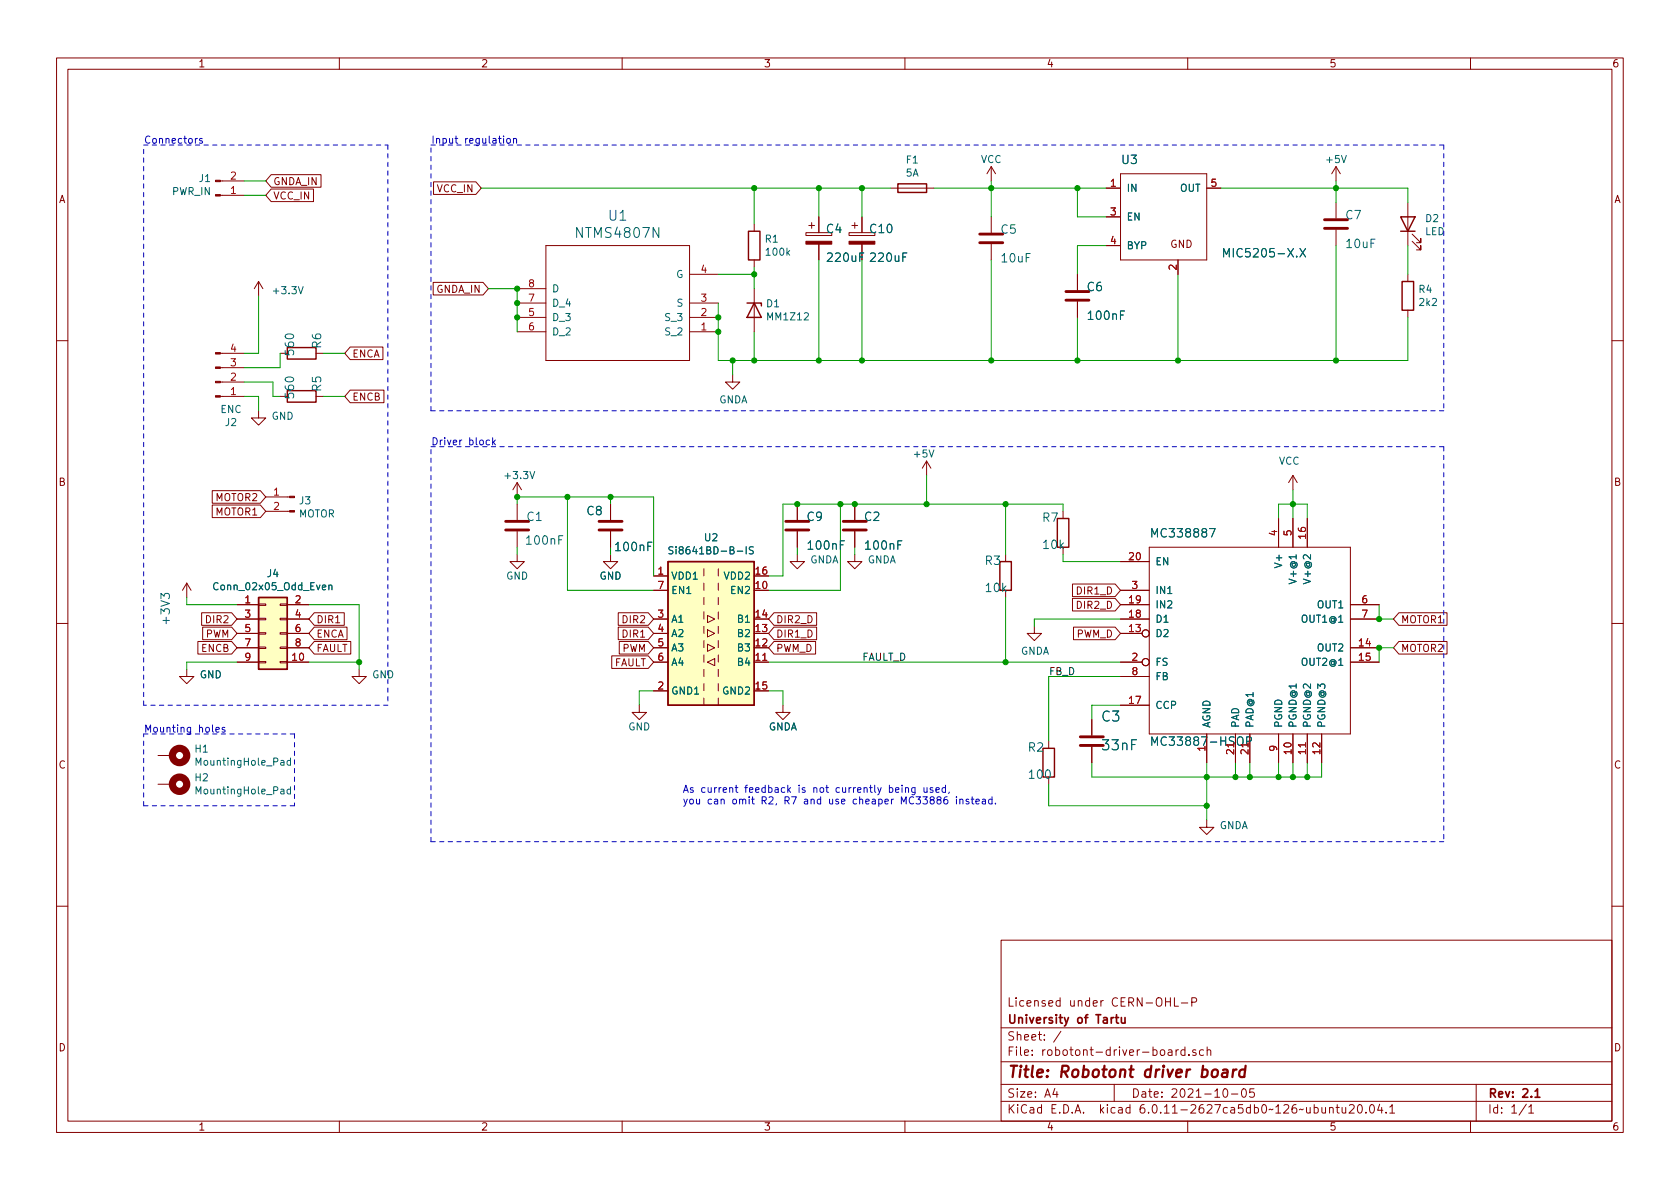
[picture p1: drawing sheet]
EESchema Schematic File Version 4
EELAYER 30 0
EELAYER END
$Descr A4 11693 8268
encoding utf-8
Sheet 1 1
Title "Robotont driver board"
Date "2021-10-05"
Rev "2.1"
Comp "University of Tartu"
Comment1 "Licensed under CERN-OHL-P"
Comment2 ""
Comment3 ""
Comment4 ""
$EndDescr
Wire Wire Line
	9600 4600 9600 4500
Wire Wire Line
	9600 4200 9600 4300
Wire Wire Line
	9600 4300 9700 4300
Wire Wire Line
	9300 1400 9300 1300
Wire Wire Line
	8500 1300 9300 1300
Connection ~ 9300 1300
Wire Wire Line
	7000 3850 7000 3500
Connection ~ 7000 3500
Wire Wire Line
	9000 3400 9000 3500
Wire Wire Line
	9000 3500 9000 3600
Wire Wire Line
	9000 3500 8900 3500
Wire Wire Line
	8900 3500 8900 3600
Wire Wire Line
	9000 3500 9100 3500
Wire Wire Line
	9100 3500 9100 3600
Connection ~ 9000 3500
Wire Wire Line
	6900 1300 6900 1500
Wire Wire Line
	7700 1300 7500 1300
Wire Wire Line
	7500 1300 6900 1300
Wire Wire Line
	7700 1500 7500 1500
Wire Wire Line
	7500 1500 7500 1300
Connection ~ 6900 1300
Connection ~ 7500 1300
Wire Wire Line
	1900 2750 1900 2650
Wire Wire Line
	1900 2650 1700 2650
Wire Wire Line
	7800 3900 7400 3900
Wire Wire Line
	8400 5300 8400 5400
Wire Wire Line
	8400 5400 8600 5400
Wire Wire Line
	8600 5400 8700 5400
Wire Wire Line
	9200 5300 9200 5400
Wire Wire Line
	9200 5400 9100 5400
Wire Wire Line
	9100 5400 9000 5400
Wire Wire Line
	9000 5400 8900 5400
Wire Wire Line
	8900 5400 8700 5400
Wire Wire Line
	9100 5300 9100 5400
Wire Wire Line
	9000 5300 9000 5400
Wire Wire Line
	8900 5300 8900 5400
Wire Wire Line
	8700 5300 8700 5400
Wire Wire Line
	8600 5300 8600 5400
Wire Wire Line
	8400 5400 8400 5600
Wire Wire Line
	7300 5600 8400 5600
Connection ~ 8700 5400
Connection ~ 9100 5400
Connection ~ 9000 5400
Connection ~ 8900 5400
Connection ~ 8600 5400
Connection ~ 8400 5400
Wire Wire Line
	5100 2600 5100 2500
Wire Wire Line
	5700 2500 5700 1800
Wire Wire Line
	6900 2500 6900 1800
Wire Wire Line
	5700 2500 6000 2500
Wire Wire Line
	6000 2500 6900 2500
Wire Wire Line
	6900 2500 7500 2500
Wire Wire Line
	7500 2500 8200 2500
Wire Wire Line
	8200 2500 8200 1900
Wire Wire Line
	7500 2200 7500 2500
Wire Wire Line
	8200 2500 9300 2500
Wire Wire Line
	9300 2500 9300 1700
Wire Wire Line
	6000 1800 6000 2500
Connection ~ 5700 2500
Connection ~ 6900 2500
Connection ~ 7500 2500
Connection ~ 8200 2500
Connection ~ 6000 2500
Wire Wire Line
	7800 4300 7200 4300
Wire Wire Line
	1800 2450 1800 2050
Wire Wire Line
	7000 4150 7000 4600
Connection ~ 7000 4600
Wire Wire Line
	7300 4700 7300 5150
Wire Wire Line
	7300 4700 7800 4700
Wire Wire Line
	5250 1300 5250 1550
Wire Wire Line
	5700 1500 5700 1300
Wire Wire Line
	5700 1300 5250 1300
Wire Wire Line
	5700 1300 6000 1300
Wire Wire Line
	6000 1300 6200 1300
Wire Wire Line
	6000 1500 6000 1300
Connection ~ 5700 1300
Connection ~ 6000 1300
Wire Wire Line
	7500 1900 7500 1700
Wire Wire Line
	7500 1700 7700 1700
Wire Wire Line
	1700 2750 1800 2750
Wire Wire Line
	1800 2750 1800 2850
Wire Wire Line
	1700 2550 1950 2550
Wire Wire Line
	1950 2550 1950 2450
$Comp
L Device:R R5
U 1 1
P 2100 2750
F 0 "R5" H 1950 2809 59  0000 L BNN
F 1 "560" H 1950 2620 59  0000 L BNN
F 2 "Resistor_SMD:R_0603_1608Metric" H 2100 2750 50  0001 C CNN
F 3 "" H 2100 2750 50  0001 C CNN
F 4 "C23204" H 2100 2750 50  0001 C CNN "LCSC #"
	1    2100 2750
	0    1    1    0   
$EndComp
$Comp
L Device:R R6
U 1 1
P 2100 2450
F 0 "R6" H 1950 2509 59  0000 L BNN
F 1 "560" H 1950 2320 59  0000 L BNN
F 2 "Resistor_SMD:R_0603_1608Metric" H 2100 2450 50  0001 C CNN
F 3 "" H 2100 2450 50  0001 C CNN
F 4 "C23204" H 2100 2450 50  0001 C CNN "LCSC #"
	1    2100 2450
	0    1    1    0   
$EndComp
$Comp
L Device:R R7
U 1 1
P 7400 3700
F 0 "R7" H 7250 3759 59  0000 L BNN
F 1 "10k" H 7250 3570 59  0000 L BNN
F 2 "Resistor_SMD:R_0603_1608Metric" H 7400 3700 50  0001 C CNN
F 3 "" H 7400 3700 50  0001 C CNN
F 4 "C25804" H 7400 3700 50  0001 C CNN "LCSC #"
	1    7400 3700
	1    0    0    -1  
$EndComp
$Comp
L Device:C C5
U 1 1
P 6900 1650
F 0 "C5" H 6960 1665 59  0000 L BNN
F 1 "10uF" H 6960 1465 59  0000 L BNN
F 2 "Capacitor_SMD:C_1206_3216Metric" H 6900 1650 50  0001 C CNN
F 3 "" H 6900 1650 50  0001 C CNN
F 4 "C13585" H 6900 1650 50  0001 C CNN "LCSC #"
	1    6900 1650
	1    0    0    -1  
$EndComp
$Comp
L robotont-driver-board:MIC5205-X.X U3
U 1 1
P 8100 1500
F 0 "U3" H 7800 1850 59  0000 L BNN
F 1 "MIC5205-X.X" H 8500 1200 59  0000 L BNN
F 2 "Package_TO_SOT_SMD:SOT-23-5" H 8100 1500 50  0001 C CNN
F 3 "" H 8100 1500 50  0001 C CNN
F 4 "C70431" H 8100 1500 50  0001 C CNN "LCSC #"
	1    8100 1500
	1    0    0    -1  
$EndComp
$Comp
L Device:C C6
U 1 1
P 7500 2050
F 0 "C6" H 7560 2065 59  0000 L BNN
F 1 "100nF" H 7560 1865 59  0000 L BNN
F 2 "Capacitor_SMD:C_0603_1608Metric" H 7500 2050 50  0001 C CNN
F 3 "" H 7500 2050 50  0001 C CNN
F 4 "C14663" H 7500 2050 50  0001 C CNN "LCSC #"
	1    7500 2050
	1    0    0    -1  
$EndComp
$Comp
L Device:C C7
U 1 1
P 9300 1550
F 0 "C7" H 9360 1565 59  0000 L BNN
F 1 "10uF" H 9360 1365 59  0000 L BNN
F 2 "Capacitor_SMD:C_1206_3216Metric" H 9300 1550 50  0001 C CNN
F 3 "" H 9300 1550 50  0001 C CNN
F 4 "C13585" H 9300 1550 50  0001 C CNN "LCSC #"
	1    9300 1550
	1    0    0    -1  
$EndComp
$Comp
L Device:R R2
U 1 1
P 7300 5300
F 0 "R2" H 7150 5359 59  0000 L BNN
F 1 "100" H 7150 5170 59  0000 L BNN
F 2 "Resistor_SMD:R_0603_1608Metric" H 7300 5300 50  0001 C CNN
F 3 "" H 7300 5300 50  0001 C CNN
F 4 "C22775" H 7300 5300 50  0001 C CNN "LCSC #"
	1    7300 5300
	1    0    0    -1  
$EndComp
$Comp
L Device:R R3
U 1 1
P 7000 4000
F 0 "R3" H 6850 4059 59  0000 L BNN
F 1 "10k" H 6850 3870 59  0000 L BNN
F 2 "Resistor_SMD:R_0603_1608Metric" H 7000 4000 50  0001 C CNN
F 3 "" H 7000 4000 50  0001 C CNN
F 4 "C25804" H 7000 4000 50  0001 C CNN "LCSC #"
	1    7000 4000
	1    0    0    -1  
$EndComp
Wire Wire Line
	2250 2450 2400 2450
Wire Wire Line
	2250 2750 2400 2750
Wire Wire Line
	1900 2750 1950 2750
$Comp
L Device:Fuse F1
U 1 1
P 6350 1300
F 0 "F1" V 6153 1300 50  0000 C CNN
F 1 "5A" V 6244 1300 50  0000 C CNN
F 2 "Fuse:Fuse_1206_3216Metric" V 6280 1300 50  0001 C CNN
F 3 "~" H 6350 1300 50  0001 C CNN
F 4 "C182976" H 6350 1300 50  0001 C CNN "LCSC #"
	1    6350 1300
	0    1    1    0   
$EndComp
Wire Wire Line
	6500 1300 6900 1300
$Comp
L Device:D_Zener D1
U 1 1
P 5250 2150
F 0 "D1" V 5204 2229 50  0000 L CNN
F 1 "MM1Z12" V 5295 2229 50  0000 L CNN
F 2 "Diode_SMD:D_SOD-123" H 5250 2150 50  0001 C CNN
F 3 "~" H 5250 2150 50  0001 C CNN
F 4 "C115273" H 5250 2150 50  0001 C CNN "LCSC #"
	1    5250 2150
	0    1    1    0   
$EndComp
$Comp
L Device:R R1
U 1 1
P 5250 1700
F 0 "R1" H 5320 1746 50  0000 L CNN
F 1 "100k" H 5320 1655 50  0000 L CNN
F 2 "Resistor_SMD:R_0603_1608Metric" V 5180 1700 50  0001 C CNN
F 3 "~" H 5250 1700 50  0001 C CNN
F 4 "C25803" H 5250 1700 50  0001 C CNN "LCSC #"
	1    5250 1700
	1    0    0    -1  
$EndComp
$Comp
L Device:CP C10
U 1 1
P 6000 1650
F 0 "C10" H 6045 1669 59  0000 L BNN
F 1 "220uF" H 6045 1469 59  0000 L BNN
F 2 "Capacitor_THT:CP_Radial_D8.0mm_P3.50mm" H 6000 1650 50  0001 C CNN
F 3 "" H 6000 1650 50  0001 C CNN
	1    6000 1650
	1    0    0    -1  
$EndComp
$Comp
L Device:CP C4
U 1 1
P 5700 1650
F 0 "C4" H 5745 1669 59  0000 L BNN
F 1 "220uF" H 5745 1469 59  0000 L BNN
F 2 "Capacitor_THT:CP_Radial_D8.0mm_P3.50mm" H 5700 1650 50  0001 C CNN
F 3 "" H 5700 1650 50  0001 C CNN
	1    5700 1650
	1    0    0    -1  
$EndComp
$Comp
L Connector_Generic:Conn_02x05_Odd_Even J4
U 1 1
P 1850 4400
F 0 "J4" H 1900 4817 50  0000 C CNN
F 1 "Conn_02x05_Odd_Even" H 1900 4726 50  0000 C CNN
F 2 "footprints:CONN-TE-MICROMATCH-5X2-PTH-BOSS" H 1850 4400 50  0001 C CNN
F 3 "~" H 1850 4400 50  0001 C CNN
	1    1850 4400
	1    0    0    -1  
$EndComp
$Comp
L power:+3V3 #3V03
U 1 1
P 1300 4150
F 0 "#3V03" H 1300 4150 50  0001 C CNN
F 1 "+3V3" V 1200 3950 59  0000 L BNN
F 2 "" H 1300 4150 50  0001 C CNN
F 3 "" H 1300 4150 50  0001 C CNN
	1    1300 4150
	1    0    0    -1  
$EndComp
Wire Wire Line
	1650 4200 1300 4200
Wire Wire Line
	1300 4200 1300 4150
Text GLabel 2400 2750 2    50   Input ~ 0
ENCB
Text GLabel 2400 2450 2    50   Input ~ 0
ENCA
Text GLabel 2150 4300 2    50   Input ~ 0
DIR1
Text GLabel 2150 4400 2    50   Input ~ 0
ENCA
Wire Wire Line
	1700 2450 1800 2450
$Comp
L power:+3.3V #3V0101
U 1 1
P 1800 2050
F 0 "#3V0101" H 1800 1900 50  0001 C CNN
F 1 "+3.3V" H 1888 2087 50  0000 L CNN
F 2 "" H 1800 2050 50  0001 C CNN
F 3 "" H 1800 2050 50  0001 C CNN
	1    1800 2050
	1    0    0    -1  
$EndComp
$Comp
L power:GND #GND0101
U 1 1
P 1800 2850
F 0 "#GND0101" H 1800 2600 50  0001 C CNN
F 1 "GND" H 1888 2813 50  0000 L CNN
F 2 "" H 1800 2850 50  0001 C CNN
F 3 "" H 1800 2850 50  0001 C CNN
	1    1800 2850
	1    0    0    -1  
$EndComp
$Comp
L Connector:Conn_01x04_Male J2
U 1 1
P 1500 2650
F 0 "J2" H 1608 2931 50  0000 C CNN
F 1 "ENC" H 1608 2840 50  0000 C CNN
F 2 "Connector_JST:JST_XH_S4B-XH-A_1x04_P2.50mm_Horizontal" H 1500 2650 50  0001 C CNN
F 3 "~" H 1500 2650 50  0001 C CNN
	1    1500 2650
	1    0    0    1   
$EndComp
Wire Wire Line
	2150 4600 2500 4600
Wire Wire Line
	2500 4600 2500 4650
Wire Wire Line
	2150 4200 2500 4200
Wire Wire Line
	2500 4200 2500 4600
Connection ~ 2500 4600
Text GLabel 1650 4300 0    50   Input ~ 0
DIR2
Text GLabel 1650 4400 0    50   Input ~ 0
PWM
Text GLabel 1650 4500 0    50   Input ~ 0
ENCB
Text GLabel 2150 4500 2    50   Input ~ 0
FAULT
$Comp
L power:GNDA #PWR010
U 1 1
P 7200 4350
F 0 "#PWR010" H 7200 4100 50  0001 C CNN
F 1 "GNDA" H 7205 4177 50  0000 C CNN
F 2 "" H 7200 4350 50  0001 C CNN
F 3 "" H 7200 4350 50  0001 C CNN
	1    7200 4350
	1    0    0    -1  
$EndComp
Wire Wire Line
	7200 4300 7200 4350
Text GLabel 7800 4200 0    50   Input ~ 0
DIR2_D
Text GLabel 7800 4100 0    50   Input ~ 0
DIR1_D
Text GLabel 7800 4400 0    50   Input ~ 0
PWM_D
Connection ~ 9600 4300
Connection ~ 9600 4500
$Comp
L robotont-driver-board:MC33887-HSOP MC338887
U 1 1
P 8700 4400
F 0 "MC338887" H 8000 5050 59  0000 L BNN
F 1 "MC33887-HSOP" H 8000 3600 59  0000 L BNN
F 2 "Package_SO:HSOP-20-1EP_11.0x15.9mm_P1.27mm_SlugDown_ThermalVias" H 8700 4400 50  0001 C CNN
F 3 "" H 8700 4400 50  0001 C CNN
	1    8700 4400
	1    0    0    -1  
$EndComp
Wire Wire Line
	8400 5700 8400 5600
Connection ~ 8400 5600
Wire Wire Line
	7400 3550 7400 3500
Wire Wire Line
	7400 3850 7400 3900
Wire Wire Line
	7300 5450 7300 5600
Wire Wire Line
	7800 4900 7600 4900
Wire Wire Line
	7600 4900 7600 5000
Wire Wire Line
	7600 5400 8400 5400
Wire Wire Line
	7600 5300 7600 5400
Text GLabel 9700 4300 2    50   Input ~ 0
MOTOR1
Wire Wire Line
	9600 4500 9700 4500
Text GLabel 9700 4500 2    50   Input ~ 0
MOTOR2
$Comp
L Connector:Conn_01x02_Male J3
U 1 1
P 2050 3450
F 0 "J3" H 2022 3424 50  0000 R CNN
F 1 "MOTOR" H 2022 3333 50  0000 R CNN
F 2 "Connector_JST:JST_XH_S2B-XH-A_1x02_P2.50mm_Horizontal" H 2050 3450 50  0001 C CNN
F 3 "~" H 2050 3450 50  0001 C CNN
	1    2050 3450
	-1   0    0    -1  
$EndComp
Text GLabel 1850 3550 0    50   Input ~ 0
MOTOR1
Text GLabel 1850 3450 0    50   Input ~ 0
MOTOR2
Wire Notes Line
	1000 1000 2700 1000
Wire Notes Line
	2700 1000 2700 4900
Wire Notes Line
	2700 4900 1000 4900
Wire Notes Line
	1000 4900 1000 1000
Text Notes 1000 1000 0    50   ~ 0
Connectors
$Comp
L Connector:Conn_01x02_Male J1
U 1 1
P 1500 1350
F 0 "J1" H 1472 1232 50  0000 R CNN
F 1 "PWR_IN" H 1472 1323 50  0000 R CNN
F 2 "robotont-driver-board:KF2510-2AWG" H 1500 1350 50  0001 C CNN
F 3 "~" H 1500 1350 50  0001 C CNN
	1    1500 1350
	1    0    0    1   
$EndComp
Wire Wire Line
	1850 1250 1700 1250
Wire Wire Line
	1700 1350 1850 1350
Text GLabel 1850 1350 2    50   Input ~ 0
VCC_IN
Text GLabel 1850 1250 2    50   Input ~ 0
GNDA_IN
Text GLabel 3350 1300 0    50   Input ~ 0
VCC_IN
Text GLabel 3400 2000 0    50   Input ~ 0
GNDA_IN
$Comp
L power:VCC #VCC0101
U 1 1
P 9000 3400
F 0 "#VCC0101" H 9000 3250 50  0001 C CNN
F 1 "VCC" H 8900 3600 50  0000 L CNN
F 2 "" H 9000 3400 50  0001 C CNN
F 3 "" H 9000 3400 50  0001 C CNN
	1    9000 3400
	1    0    0    -1  
$EndComp
$Comp
L power:GND #GND0102
U 1 1
P 2500 4650
F 0 "#GND0102" H 2500 4400 50  0001 C CNN
F 1 "GND" H 2588 4613 50  0000 L CNN
F 2 "" H 2500 4650 50  0001 C CNN
F 3 "" H 2500 4650 50  0001 C CNN
	1    2500 4650
	1    0    0    -1  
$EndComp
$Comp
L power:GNDA #GNDA0101
U 1 1
P 8400 5700
F 0 "#GNDA0101" H 8400 5450 50  0001 C CNN
F 1 "GNDA" H 8488 5663 50  0000 L CNN
F 2 "" H 8400 5700 50  0001 C CNN
F 3 "" H 8400 5700 50  0001 C CNN
	1    8400 5700
	1    0    0    -1  
$EndComp
$Comp
L Device:C C3
U 1 1
P 7600 5150
F 0 "C3" H 7660 5265 70  0000 L BNN
F 1 "33nF" H 7660 5065 70  0000 L BNN
F 2 "Capacitor_SMD:C_0603_1608Metric" H 7600 5150 50  0001 C CNN
F 3 "" H 7600 5150 50  0001 C CNN
F 4 "C21117" H 7600 5150 50  0001 C CNN "LCSC #"
	1    7600 5150
	1    0    0    -1  
$EndComp
Wire Wire Line
	7000 3500 7400 3500
Wire Wire Line
	5450 3500 5550 3500
Wire Wire Line
	5550 3500 5850 3500
Wire Wire Line
	5850 3500 5950 3500
Wire Wire Line
	6450 3500 7000 3500
Wire Wire Line
	5850 4100 5850 3500
Wire Wire Line
	6450 3300 6450 3500
Connection ~ 5850 3500
Connection ~ 5550 3500
Connection ~ 6450 3500
Wire Wire Line
	5550 3850 5550 3800
$Comp
L Device:C C1
U 1 1
P 3600 3650
F 0 "C1" H 3660 3665 59  0000 L BNN
F 1 "100nF" H 3650 3500 59  0000 L BNN
F 2 "Capacitor_SMD:C_0603_1608Metric" H 3600 3650 50  0001 C CNN
F 3 "" H 3600 3650 50  0001 C CNN
F 4 "C14663" H 3600 3650 50  0001 C CNN "LCSC #"
	1    3600 3650
	1    0    0    -1  
$EndComp
$Comp
L Device:C C2
U 1 1
P 5950 3650
F 0 "C2" H 6010 3665 59  0000 L BNN
F 1 "100nF" H 6010 3465 59  0000 L BNN
F 2 "Capacitor_SMD:C_0603_1608Metric" H 5950 3650 50  0001 C CNN
F 3 "" H 5950 3650 50  0001 C CNN
F 4 "C14663" H 5950 3650 50  0001 C CNN "LCSC #"
	1    5950 3650
	1    0    0    -1  
$EndComp
$Comp
L Device:C C8
U 1 1
P 4250 3650
F 0 "C8" H 4300 3500 59  0000 L BNN
F 1 "100nF" H 3950 3750 59  0000 L BNN
F 2 "Capacitor_SMD:C_0603_1608Metric" H 4250 3650 50  0001 C CNN
F 3 "" H 4250 3650 50  0001 C CNN
F 4 "C14663" H 4250 3650 50  0001 C CNN "LCSC #"
	1    4250 3650
	-1   0    0    1   
$EndComp
$Comp
L Device:C C9
U 1 1
P 5550 3650
F 0 "C9" H 5610 3665 59  0000 L BNN
F 1 "100nF" H 5610 3465 59  0000 L BNN
F 2 "Capacitor_SMD:C_0603_1608Metric" H 5550 3650 50  0001 C CNN
F 3 "" H 5550 3650 50  0001 C CNN
F 4 "C14663" H 5550 3650 50  0001 C CNN "LCSC #"
	1    5550 3650
	1    0    0    -1  
$EndComp
$Comp
L power:GND #PWR04
U 1 1
P 4250 3850
F 0 "#PWR04" H 4250 3600 50  0001 C CNN
F 1 "GND" H 4250 3700 50  0000 C CNN
F 2 "" H 4250 3850 50  0001 C CNN
F 3 "" H 4250 3850 50  0001 C CNN
	1    4250 3850
	1    0    0    -1  
$EndComp
Wire Wire Line
	4250 3450 4250 3500
Text GLabel 4550 4300 0    50   Input ~ 0
DIR2
Text GLabel 4550 4400 0    50   Input ~ 0
DIR1
Text GLabel 4550 4600 0    50   Input ~ 0
FAULT
Text GLabel 5350 4300 2    50   Input ~ 0
DIR2_D
Text GLabel 5350 4400 2    50   Input ~ 0
DIR1_D
Text GLabel 4550 4500 0    50   Input ~ 0
PWM
Text GLabel 5350 4500 2    50   Input ~ 0
PWM_D
$Comp
L power:+5V #5V0101
U 1 1
P 6450 3300
F 0 "#5V0101" H 6450 3150 50  0001 C CNN
F 1 "+5V" H 6350 3450 50  0000 L CNN
F 2 "" H 6450 3300 50  0001 C CNN
F 3 "" H 6450 3300 50  0001 C CNN
	1    6450 3300
	1    0    0    -1  
$EndComp
$Comp
L power:GNDA #GNDA0102
U 1 1
P 5450 4900
F 0 "#GNDA0102" H 5450 4650 50  0001 C CNN
F 1 "GNDA" H 5450 4750 50  0000 C CNN
F 2 "" H 5450 4900 50  0001 C CNN
F 3 "" H 5450 4900 50  0001 C CNN
	1    5450 4900
	1    0    0    -1  
$EndComp
$Comp
L power:GNDA #GNDA0103
U 1 1
P 5550 3850
F 0 "#GNDA0103" H 5550 3600 50  0001 C CNN
F 1 "GNDA" H 5638 3813 50  0000 L CNN
F 2 "" H 5550 3850 50  0001 C CNN
F 3 "" H 5550 3850 50  0001 C CNN
	1    5550 3850
	1    0    0    -1  
$EndComp
$Comp
L power:+3.3V #3V0102
U 1 1
P 3600 3450
F 0 "#3V0102" H 3600 3300 50  0001 C CNN
F 1 "+3.3V" H 3500 3600 50  0000 L CNN
F 2 "" H 3600 3450 50  0001 C CNN
F 3 "" H 3600 3450 50  0001 C CNN
	1    3600 3450
	1    0    0    -1  
$EndComp
$Comp
L power:GNDA #PWR0102
U 1 1
P 5100 2600
F 0 "#PWR0102" H 5100 2350 50  0001 C CNN
F 1 "GNDA" H 5105 2427 50  0000 C CNN
F 2 "" H 5100 2600 50  0001 C CNN
F 3 "" H 5100 2600 50  0001 C CNN
	1    5100 2600
	1    0    0    -1  
$EndComp
$Comp
L Device:LED D2
U 1 1
P 9800 1550
F 0 "D2" V 9839 1433 50  0000 R CNN
F 1 "LED" V 9748 1433 50  0000 R CNN
F 2 "LED_SMD:LED_0603_1608Metric" H 9800 1550 50  0001 C CNN
F 3 "~" H 9800 1550 50  0001 C CNN
F 4 "C72043" H 9800 1550 50  0001 C CNN "LCSC #"
	1    9800 1550
	0    -1   -1   0   
$EndComp
Wire Wire Line
	9300 1300 9800 1300
Wire Wire Line
	9800 1300 9800 1400
$Comp
L Device:R R4
U 1 1
P 9800 2050
F 0 "R4" H 9870 2096 50  0000 L CNN
F 1 "2k2" H 9870 2005 50  0000 L CNN
F 2 "Resistor_SMD:R_0603_1608Metric" V 9730 2050 50  0001 C CNN
F 3 "~" H 9800 2050 50  0001 C CNN
F 4 "C4190" H 9800 2050 50  0001 C CNN "LCSC #"
	1    9800 2050
	1    0    0    -1  
$EndComp
Wire Wire Line
	9800 1700 9800 1900
Wire Wire Line
	9800 2200 9800 2500
Wire Wire Line
	9800 2500 9300 2500
Connection ~ 9300 2500
Wire Notes Line
	1000 5100 2050 5100
Wire Notes Line
	2050 5100 2050 5600
Text Notes 1000 5100 0    50   ~ 0
Mounting holes
Text Notes 3000 1000 0    50   ~ 0
Input regulation
Wire Notes Line
	3000 1000 10050 1000
Wire Notes Line
	10050 1000 10050 2850
Wire Notes Line
	10050 2850 3000 2850
Wire Notes Line
	3000 2850 3000 1000
Wire Wire Line
	6900 1300 6900 1250
$Comp
L power:VCC #PWR0101
U 1 1
P 6900 1250
F 0 "#PWR0101" H 6900 1100 50  0001 C CNN
F 1 "VCC" H 6900 1400 50  0000 C CNN
F 2 "" H 6900 1250 50  0001 C CNN
F 3 "" H 6900 1250 50  0001 C CNN
	1    6900 1250
	1    0    0    -1  
$EndComp
Wire Wire Line
	9300 1300 9300 1250
$Comp
L power:+5V #PWR0103
U 1 1
P 9300 1250
F 0 "#PWR0103" H 9300 1100 50  0001 C CNN
F 1 "+5V" H 9300 1400 50  0000 C CNN
F 2 "" H 9300 1250 50  0001 C CNN
F 3 "" H 9300 1250 50  0001 C CNN
	1    9300 1250
	1    0    0    -1  
$EndComp
Wire Wire Line
	7000 4600 5350 4600
Wire Wire Line
	7000 4600 7800 4600
Wire Notes Line
	3000 3100 10050 3100
Wire Notes Line
	10050 3100 10050 5850
Wire Notes Line
	10050 5850 3000 5850
Wire Notes Line
	3000 5850 3000 3100
Text Notes 3000 3100 0    50   ~ 0
Driver block
$Comp
L Isolator:Si8641BD-B-IS U2
U 1 1
P 4950 4400
F 0 "U2" H 4950 5067 50  0000 C CNN
F 1 "Si8641BD-B-IS" H 4950 4976 50  0000 C CNN
F 2 "Package_SO:SOIC-16W_7.5x10.3mm_P1.27mm" H 4950 3850 50  0001 C CIN
F 3 "https://www.silabs.com/documents/public/data-sheets/si864x-datasheet.pdf" H 4950 4800 50  0001 C CNN
F 4 "C461891" H 4950 4400 50  0001 C CNN "LCSC #"
	1    4950 4400
	1    0    0    -1  
$EndComp
Connection ~ 5950 3500
Wire Wire Line
	5950 3500 6450 3500
$Comp
L power:GNDA #GNDA0104
U 1 1
P 5950 3850
F 0 "#GNDA0104" H 5950 3600 50  0001 C CNN
F 1 "GNDA" H 6038 3813 50  0000 L CNN
F 2 "" H 5950 3850 50  0001 C CNN
F 3 "" H 5950 3850 50  0001 C CNN
	1    5950 3850
	1    0    0    -1  
$EndComp
Wire Wire Line
	5950 3850 5950 3800
Wire Wire Line
	5450 4000 5350 4000
Wire Wire Line
	5450 3500 5450 4000
Wire Wire Line
	5850 4100 5350 4100
Wire Wire Line
	5450 4800 5450 4900
Wire Wire Line
	5350 4800 5450 4800
Wire Wire Line
	3600 3800 3600 3850
Wire Wire Line
	4250 3800 4250 3850
Wire Wire Line
	3600 3450 3600 3500
Connection ~ 3600 3450
Wire Wire Line
	4550 4100 3950 4100
Wire Wire Line
	3950 4100 3950 3450
Wire Wire Line
	4550 4000 4550 3450
Connection ~ 4250 3450
Wire Wire Line
	4550 3450 4250 3450
Connection ~ 3950 3450
Wire Wire Line
	3950 3450 3600 3450
Wire Wire Line
	3950 3450 4250 3450
$Comp
L power:GND #PWR0104
U 1 1
P 3600 3850
F 0 "#PWR0104" H 3600 3600 50  0001 C CNN
F 1 "GND" H 3600 3700 50  0000 C CNN
F 2 "" H 3600 3850 50  0001 C CNN
F 3 "" H 3600 3850 50  0001 C CNN
	1    3600 3850
	1    0    0    -1  
$EndComp
$Comp
L power:GND #PWR0105
U 1 1
P 4450 4900
F 0 "#PWR0105" H 4450 4650 50  0001 C CNN
F 1 "GND" H 4450 4750 50  0000 C CNN
F 2 "" H 4450 4900 50  0001 C CNN
F 3 "" H 4450 4900 50  0001 C CNN
	1    4450 4900
	1    0    0    -1  
$EndComp
Wire Wire Line
	4450 4900 4450 4800
Wire Wire Line
	4450 4800 4550 4800
Wire Wire Line
	5100 2500 5250 2500
Wire Wire Line
	5250 2500 5250 2300
Wire Wire Line
	5250 1850 5250 1900
Connection ~ 5250 1300
Connection ~ 5250 2500
Wire Wire Line
	5250 2500 5700 2500
Wire Wire Line
	3350 1300 5250 1300
Wire Wire Line
	5100 2500 5000 2500
Connection ~ 5100 2500
Wire Wire Line
	5000 1900 5250 1900
Connection ~ 5250 1900
Wire Wire Line
	5250 1900 5250 2000
Wire Wire Line
	3400 2000 3600 2000
Wire Wire Line
	5000 2100 5000 2200
Wire Wire Line
	3600 2000 3600 2100
$Comp
L robotont-driver-board:NTMS4807N U1
U 1 1
P 4300 2200
F 0 "U1" H 4300 1492 69  0000 C CNN
F 1 "NTMS4807N" H 4300 1612 69  0000 C CNN
F 2 "Package_SO:SO-8_3.9x4.9mm_P1.27mm" H 4300 2200 50  0001 C CNN
F 3 "https://datasheet.lcsc.com/szlcsc/ON-Semicon-ON-NTMS4807NR2G_C80851.pdf" H 4300 2200 50  0001 C CNN
F 4 "C80851" H 4300 2200 50  0001 C CNN "LCSC #"
	1    4300 2200
	-1   0    0    1   
$EndComp
Wire Wire Line
	5000 2300 5000 2500
Connection ~ 3600 2000
Wire Wire Line
	5000 2200 5000 2300
Connection ~ 5000 2200
Connection ~ 5000 2300
Wire Wire Line
	3600 2200 3600 2100
Connection ~ 3600 2200
Connection ~ 3600 2100
Wire Wire Line
	3600 2300 3600 2200
Text Label 6000 4600 0    50   ~ 0
FAULT_D
Text Label 7300 4700 0    50   ~ 0
FB_D
$Comp
L power:GND #GND0103
U 1 1
P 1300 4650
F 0 "#GND0103" H 1300 4400 50  0001 C CNN
F 1 "GND" H 1388 4613 50  0000 L CNN
F 2 "" H 1300 4650 50  0001 C CNN
F 3 "" H 1300 4650 50  0001 C CNN
	1    1300 4650
	1    0    0    -1  
$EndComp
Wire Wire Line
	1650 4600 1300 4600
Wire Wire Line
	1300 4600 1300 4650
$Comp
L Mechanical:MountingHole_Pad H1
U 1 1
P 1200 5250
F 0 "H1" V 1154 5400 50  0000 L CNN
F 1 "MountingHole_Pad" V 1245 5400 50  0000 L CNN
F 2 "MountingHole:MountingHole_3mm_Pad" H 1200 5250 50  0001 C CNN
F 3 "~" H 1200 5250 50  0001 C CNN
	1    1200 5250
	0    1    1    0   
$EndComp
Wire Notes Line
	1000 5600 1000 5100
Wire Notes Line
	2050 5600 1000 5600
$Comp
L Mechanical:MountingHole_Pad H2
U 1 1
P 1200 5450
F 0 "H2" V 1154 5600 50  0000 L CNN
F 1 "MountingHole_Pad" V 1245 5600 50  0000 L CNN
F 2 "MountingHole:MountingHole_3mm_Pad" H 1200 5450 50  0001 C CNN
F 3 "~" H 1200 5450 50  0001 C CNN
	1    1200 5450
	0    1    1    0   
$EndComp
Text Notes 4750 5600 0    50   ~ 0
As current feedback is not currently being used,\nyou can omit R2, R7 and use cheaper MC33886 instead.
$EndSCHEMATC
